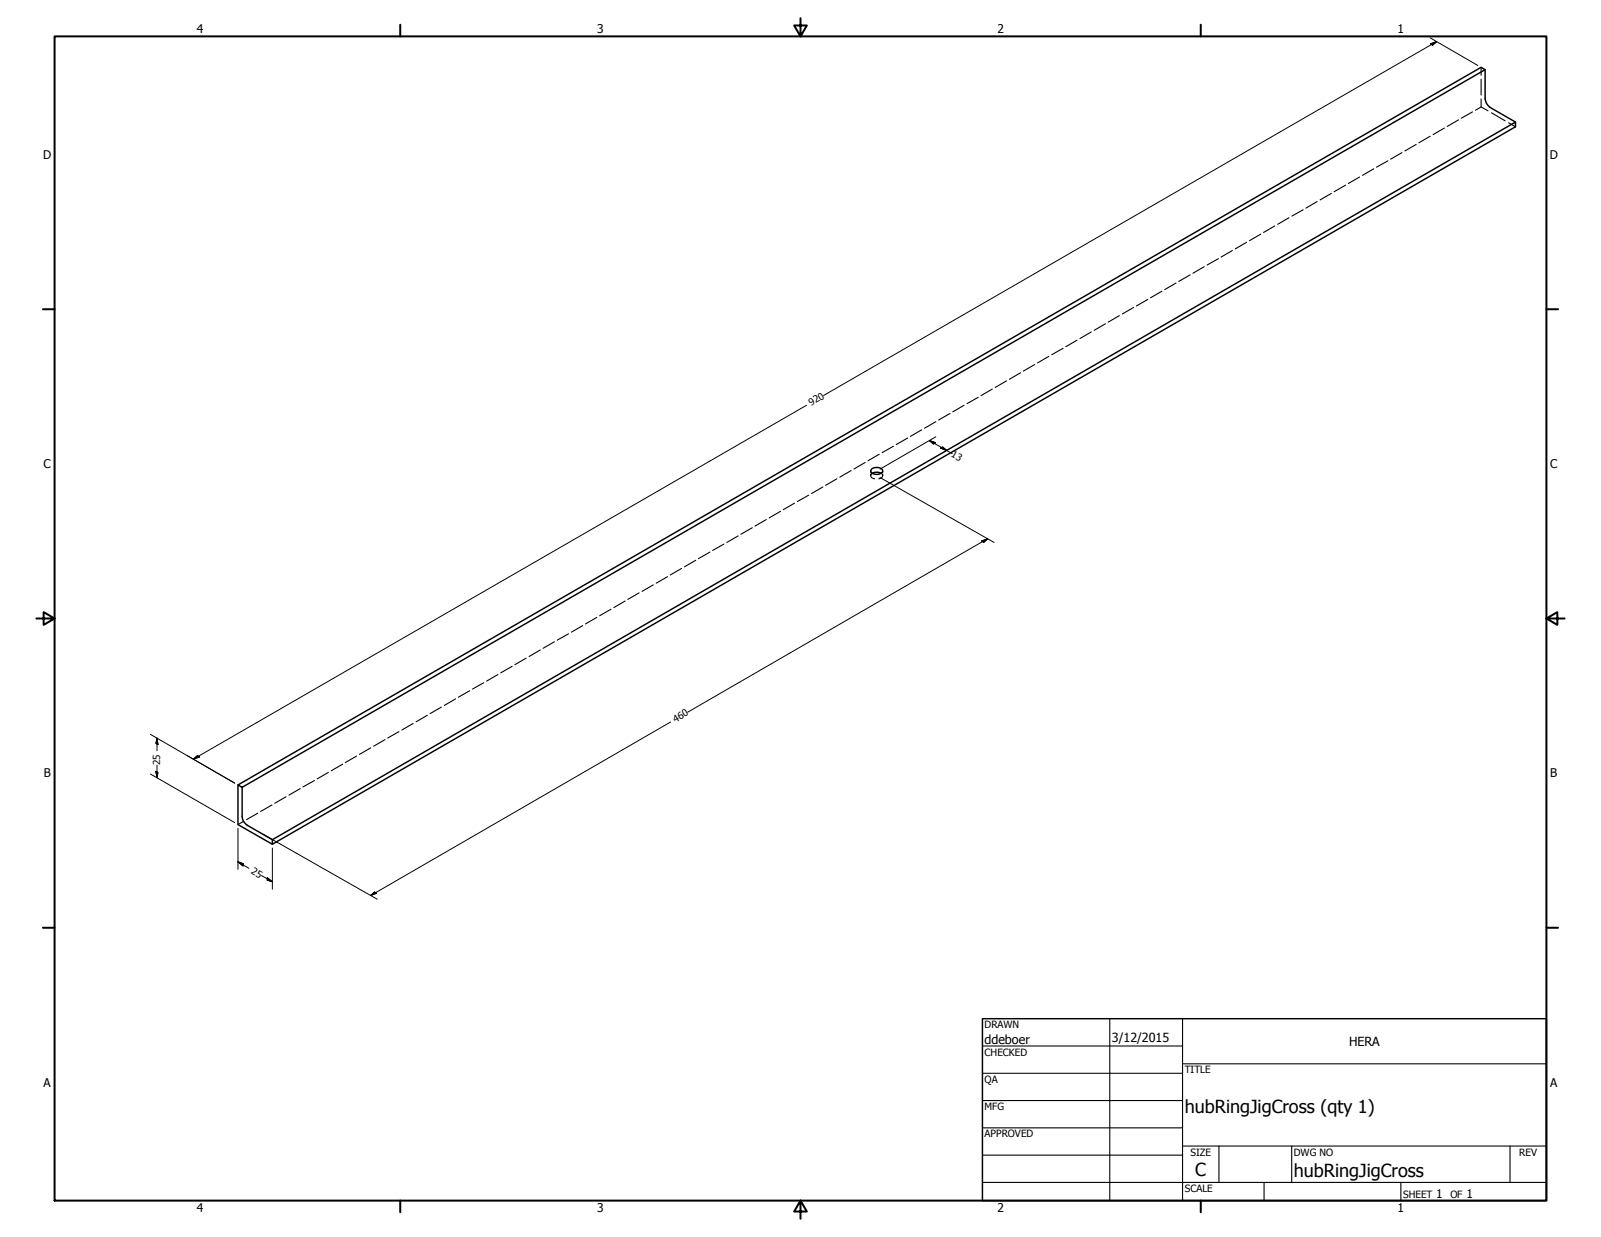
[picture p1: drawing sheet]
<svg xmlns="http://www.w3.org/2000/svg" width="559mm" height="432mm" viewBox="0 0 559 432" stroke-linecap="round" stroke-linejoin="round" font-family="sans-serif">
<!-- layer: Hidden (ANSI) -->
<g fill="none" stroke="#000" stroke-width=".38">
<path d="M514 39.1l-4 2.2M515 38.5l2-1.2 2.4 1.4M517 23.5v2.8M517 27.6v5.5M517 34.5v2.8M520.6 39.4l4.7 2.8M479.5 58.9l-3.9 2.3M484.4 56.1l-4 2.3M489.3 53.3l-3.9 2.3M494.3 50.4l-4 2.3M499.2 47.6l-4 2.2M504.1 44.7l-3.9 2.3"/>
<path d="M509.1 41.8l-4 2.3M526.5 42.9l2.5 1.4M444.9 78.9l-3.9 2.3M449.9 76l-3.9 2.3M454.9 73.2l-4 2.2M459.7 70.4l-3.9 2.2M464.7 67.5l-3.9 2.3M469.6 64.6l-4 2.3M474.5 61.8l-3.9 2.3M410.5 98.8l-4 2.3M415.4 95.9l-4 2.3M420.3 93.1l-3.9 2.3"/>
<path d="M425.3 90.3l-4 2.2M430.1 87.4l-3.9 2.3M435.1 84.6l-3.9 2.3M440.1 81.7l-4 2.3M375.9 118.7l-3.9 2.3M380.9 115.9l-4 2.3M385.8 113l-3.9 2.3M390.7 110.2l-3.9 2.3M395.7 107.3l-4 2.3M400.6 104.5l-4 2.3M405.5 101.7l-3.9 2.2M341.4 138.7l-3.9 2.2"/>
<path d="M346.3 135.8l-3.9 2.3M351.3 133l-4 2.3M356.2 130.1l-3.9 2.3M361.1 127.3l-3.9 2.2M366.1 124.4l-4 2.3M371 121.6l-3.9 2.2M306.9 158.6l-3.9 2.2M311.8 155.8l-3.9 2.2M316.8 152.9l-4 2.3M321.7 150.1l-3.9 2.2M326.6 147.2l-3.9 2.3M331.6 144.3l-4 2.3"/>
<path d="M336.5 141.5l-4 2.3M272.4 178.5l-3.9 2.3M277.3 175.6l-3.9 2.3M282.3 172.8l-4 2.3M287.2 170l-3.9 2.3M292.1 167.1l-3.9 2.3M297.1 164.3l-4 2.3M302 161.4l-3.9 2.3M303.9 164.4v.5M303.9 165.5v.6M304.4 165.2l-.5 .8a1.31 1.31 0 0 0 1.3 1.1M307.6 165.2l.5 .8a1.32 1.32 0 0 1-1.4 1.1"/>
<path d="M308.1 164.4v.5M308.1 165.5v.6M237.9 198.4l-4 2.3M242.8 195.6l-3.9 2.3M247.8 192.7l-4 2.3M252.7 189.9l-4 2.3M257.6 187.1l-3.9 2.3M262.6 184.2l-4 2.3M267.5 181.4l-4 2.2M203.4 218.4l-3.9 2.3M208.3 215.5l-4 2.3M213.2 212.7l-3.9 2.2"/>
<path d="M218.2 209.8l-4 2.3M223.1 206.9l-4 2.3M228 204.2l-3.9 2.2M233 201.3l-4 2.3M168.8 238.3l-3.9 2.2M173.8 235.5l-3.9 2.2M178.8 232.6l-4 2.3M183.6 229.7l-3.9 2.3M188.6 226.9l-3.9 2.3M193.5 224l-4 2.3M198.4 221.2l-3.9 2.3M134.4 258.2l-4 2.3"/>
<path d="M139.3 255.4l-4 2.2M144.2 252.5l-3.9 2.3M149.2 249.7l-4 2.3M154.1 246.8l-4 2.3M159 244l-3.9 2.3M164 241.1l-4 2.3M99.8 278.1l-3.9 2.3M104.8 275.3l-4 2.3M109.7 272.5l-4 2.2M114.6 269.6l-3.9 2.3M119.6 266.8l-4 2.2M124.5 263.9l-4 2.3"/>
<path d="M129.4 261l-3.9 2.3M85 286.7l-1.9 1.1M90 283.8l-4 2.3M94.9 281l-4 2.3"/>
</g>
<!-- layer: Visible (ANSI) -->
<path d="M518.4 24.3v10.2a4.2 4.2 0 0 0 1.7 3l8.9 5.1M304.4 165.2a3.3 3.3 0 0 1 3.2 0M304.5 163.5l.6-.2a2.16 2.16 0 0 1 3 1.2 2.65 2.65 0 0 1-4.1 .2l-.1-.4zM83.1 274l433.9-250.5 1.4 .8-433.9 250.5zM83.1 274v13.8l12 6.9M84.5 274.8v10.2a3.8 3.8 0 0 0 1.7 3l8.9 5.1 433.9-250.5v1.7l-433.9 250.4v-1.6" fill="none" stroke="#000" stroke-width=".51"/>
<!-- layer: Border (ANSI) -->
<g fill="none" stroke="#000" stroke-width=".7">
<path d="M19 12.7h520.8v406.4h-520.8zM139.7 8.6v4.1M279.4 6.3v6.4l-2.2-3.8h4.4l-2.2 3.8M419.1 8.6v4.1M15 107.9h4M539.8 107.9h4M12.7 215.9h6.3l-3.8-2.2v4.4l3.8-2.2M539.8 215.9l3.8 2.2v-4.4l-3.8 2.2h6.3M15 323.8h4M539.8 323.8h4M139.7 419.1v4.1M279.4 419.1l2.2 3.8h-4.4l2.2-3.8v6.3"/>
<path d="M419.1 419.1v4.1"/>
</g>
<!-- layer: Title (ANSI) -->
<g fill="none" stroke="#000" stroke-width=".38">
<path d="M387.3 355.6v63.5M412.7 355.6v63.5M342.9 365.1h69.8M342.9 374.6h69.8M412.7 371.3h127.1M342.9 384.2h69.8M342.9 393.7h69.8M342.9 412.7h196.9M342.9 403.2h69.8M412.7 400h127.1M425.4 400v12.7M441.2 412.7v6.4"/>
<path d="M450.8 400v12.7M488.9 412.7v6.4M527 400v12.7"/>
</g>
<path d="M342.9 355.6h196.9v63.5h-196.9z" fill="none" stroke="#000" stroke-width=".51"/>
<!-- layer: Dimension (ANSI) -->
<g fill="none" stroke="#000" stroke-width=".35">
<path d="M499.2 13.2l16.6 9.7M499.3 15.3l2.1-.8-1.4 1.2zM501.4 14.5l-213.9 123.5M281.5 141.5l-214 123.5M324.4 153.8l2.1 .8-.7 .4zM324.4 153.8l8 4.6M326.6 152.5l-19.5 11.3M328.3 156.4l.7-.4 1.4 1.2zM307.1 166.7l39.9 22.7M342.6 188.8l2.1-.7-1.4 1.2zM344.7 188.1l-104.7 60.5M52.5 256.3l29.4 17.1"/>
<path d="M54.8 257.7l.3 2.2-.7-.4zM54.8 257.7v4.4M234.1 252l-104.8 60.6M52.5 270.2l29.4 16.9M54.4 269.2l.7 .5-.3 1.8zM54.8 267.1v4.4M67.5 265l1.5-1.2 .7 .4zM83.1 289.1v14.4M91.8 291.2l39.8 22.7M95.1 296v14.4M83.1 300.9l1.7 .6v.8zM83.1 300.9l3.8 2.2"/>
<path d="M91.2 305.6l3.9 2.2M93.3 306.4l1.8 1.4-1.8-.6zM129.3 312.6l1.4-1.2 .7 .4z"/>
</g>
<g fill="#000" stroke="#000" stroke-width=".35">
<path d="M500 15.7l1.4-1.2zM499.3 15.3l2.1-.8-1.4 1.2zM324.4 153.8l2.1 .8zM324.4 153.8l2.1 .8-.7 .4zM328.3 156.4l2.1 .8zM328.3 156.4l.7-.4 1.4 1.2zM343.3 189.3l1.4-1.2zM342.6 188.8l2.1-.7-1.4 1.2zM54.8 257.7l.3 2.2zM54.8 257.7l.3 2.2-.7-.4zM54.4 269.2l.4 2.3zM54.4 269.2l.7 .5-.3 1.8z"/>
<path d="M67.5 265l1.5-1.2zM67.5 265l1.5-1.2 .7 .4zM83.1 300.9l1.7 .6zM83.1 300.9l1.7 .6v.8zM93.3 307.2l1.8 .6zM93.3 306.4l1.8 1.4-1.8-.6zM129.3 312.6l1.4-1.2zM129.3 312.6l1.4-1.2 .7 .4z"/>
</g>
<g font-size="6.3">
<text x="413.5" y="388.5">hubRingJigCross (qty 1)</text>
<text x="417.2" y="410.6">C</text>
<text x="451.6" y="410.7">hubRingJigCross</text>
</g>
<g font-size="4.4">
<text x="343.7" y="364.3">ddeboer</text>
<text x="388.1" y="363.7">3/12/2015</text>
<text x="470.9" y="365.1">HERA</text>
</g>
<g font-size="4.2">
<text x="68.7" y="11.7">4</text>
<text x="208.4" y="11.7">3</text>
<text x="348.1" y="11.7">2</text>
<text x="487.8" y="11.7">1</text>
<text x="15.1" y="55.5">D</text>
<text x="540.9" y="55.5">D</text>
<text x="15.2" y="163.4">C</text>
<text x="541" y="163.4">C</text>
<text x="15.3" y="271.4">B</text>
<text x="541.1" y="271.4">B</text>
<text x="15.2" y="379.3">A</text>
<text x="541" y="379.3">A</text>
<text x="501.3" y="418.3">1</text>
<text x="511.8" y="418.3">1</text>
<text x="68.7" y="423.2">4</text>
<text x="208.4" y="423.2">3</text>
<text x="348.1" y="423.2">2</text>
<text x="487.8" y="423.2">1</text>
</g>
<g font-size="3.5">
<text x="343.7" y="358.9">DRAWN</text>
<text x="343.7" y="368.5">CHECKED</text>
<text x="413.5" y="374.6">TITLE</text>
<text x="343.7" y="378">QA</text>
<text x="343.7" y="387.5">MFG</text>
<text x="343.7" y="397.1">APPROVED</text>
<text x="415.5" y="403.4">SIZE</text>
<text x="451.6" y="403.4">DWG NO</text>
<text x="530.3" y="403.4">REV</text>
<text x="413.5" y="416.1">SCALE</text>
<text x="489.7" y="418.3">SHEET</text>
<text x="506.2" y="418.3">OF</text>
</g>
<g font-size="3.4">
<text x="283.1" y="141.8" transform="rotate(-30 283.1 141.8)">920</text>
<text x="331.8" y="159.3" transform="rotate(30 331.8 159.3)">13</text>
<text x="235.8" y="252.3" transform="rotate(-30 235.8 252.3)">460</text>
<text x="55.9" y="267.1" transform="rotate(-90 55.9 267.1)">25</text>
<text x="87.4" y="304.7" transform="rotate(30 87.4 304.7)">25</text>
</g>
</svg>
